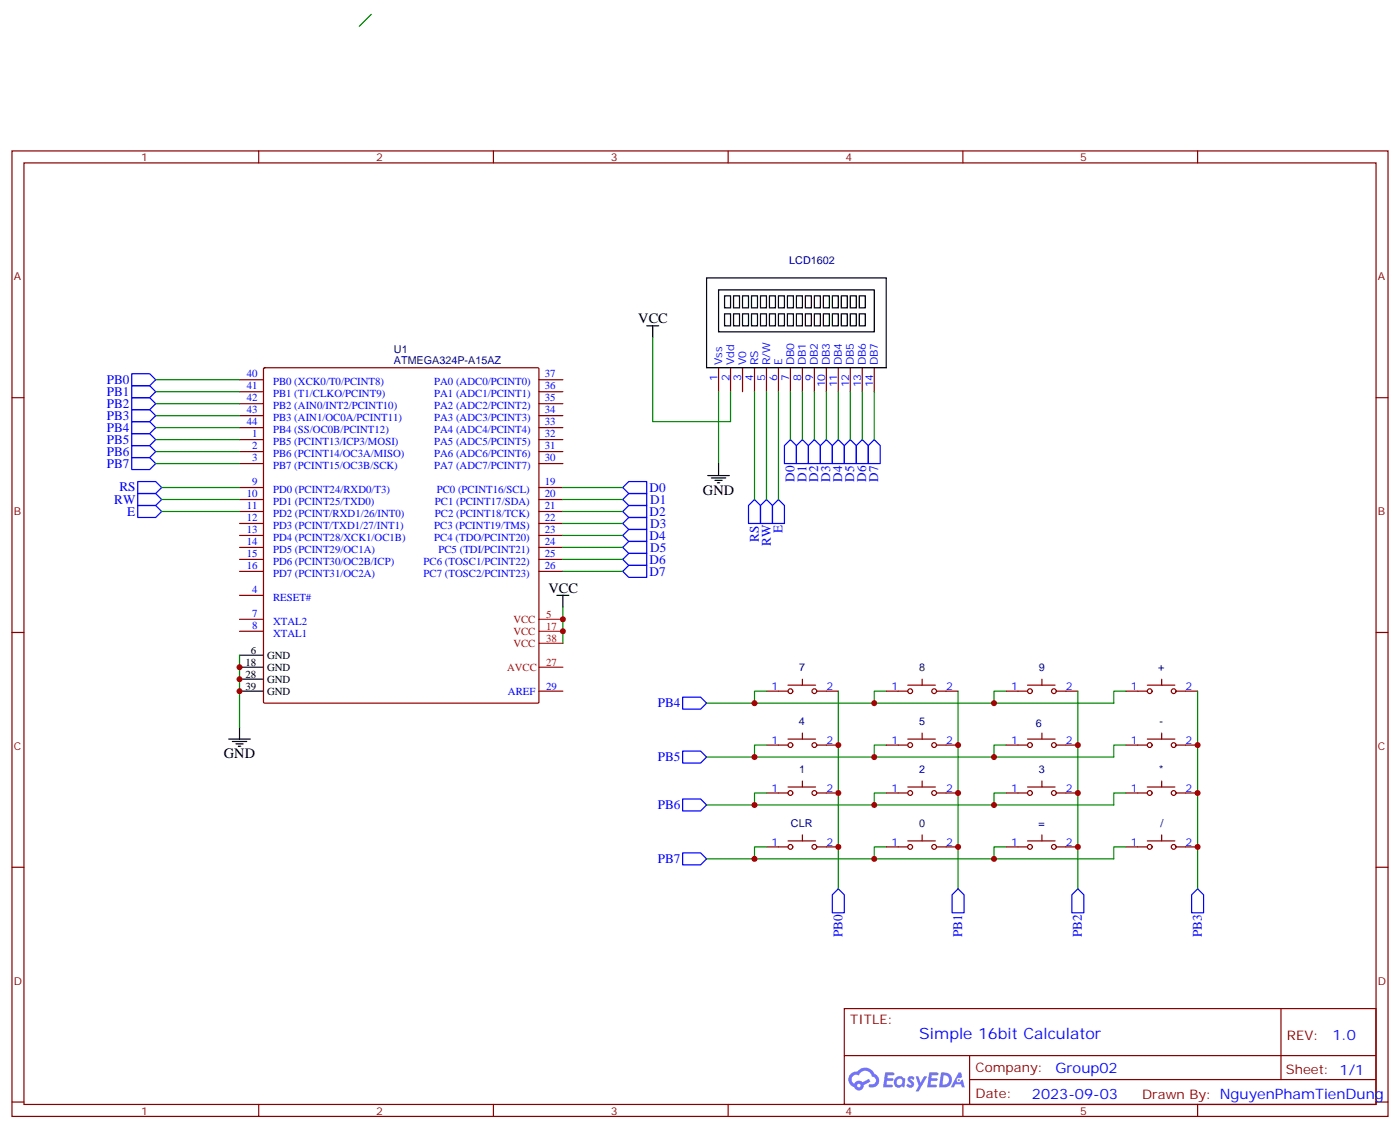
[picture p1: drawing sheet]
# EasyEDA schematic Schematic_16bitCalculator.json
TITLE: Simple 16bit Calculator; REV: 1.0; Date: 2023-09-03; Sheet: 1/1; Drawn By: NguyenPhamTienDung; Company: Group02

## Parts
0  BUTTON2  [SW-SMD_L6.0-W3.5-LS8.0-1]
1  BUTTON2  [SW-SMD_L6.0-W3.5-LS8.0-1]
2  BUTTON2  [SW-SMD_L6.0-W3.5-LS8.0-1]
3  BUTTON2  [SW-SMD_L6.0-W3.5-LS8.0-1]
4  BUTTON2  [SW-SMD_L6.0-W3.5-LS8.0-1]
5  BUTTON2  [SW-SMD_L6.0-W3.5-LS8.0-1]
6  BUTTON2  [SW-SMD_L6.0-W3.5-LS8.0-1]
7  BUTTON2  [SW-SMD_L6.0-W3.5-LS8.0-1]
8  BUTTON2  [SW-SMD_L6.0-W3.5-LS8.0-1]
9  BUTTON2  [SW-SMD_L6.0-W3.5-LS8.0-1]
*  BUTTON2  [SW-SMD_L6.0-W3.5-LS8.0-1]
+  BUTTON2  [SW-SMD_L6.0-W3.5-LS8.0-1]
-  BUTTON2  [SW-SMD_L6.0-W3.5-LS8.0-1]
/  BUTTON2  [SW-SMD_L6.0-W3.5-LS8.0-1]
=  BUTTON2  [SW-SMD_L6.0-W3.5-LS8.0-1]
CLR  BUTTON2  [SW-SMD_L6.0-W3.5-LS8.0-1]
LCD1602  NO  [LM016L]
U1  ATMEGA324P-A15AZ  [TQFP-44_L10.0-W10.0-P0.80-LS12.0-BL]

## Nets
GND: LCD1602.1(Vss) U1.6(GND) U1.18(GND) U1.28(GND) U1.39(GND)
VCC: LCD1602.2(Vdd) U1.5(VCC) U1.17(VCC) U1.38(VCC)
D0: LCD1602.7(DB0) U1.19(PC0 (PCINT16/SCL))
D1: LCD1602.8(DB1) U1.20(PC1 (PCINT17/SDA))
D2: LCD1602.9(DB2) U1.21(PC2 (PCINT18/TCK))
D3: LCD1602.10(DB3) U1.22(PC3 (PCINT19/TMS))
D4: LCD1602.11(DB4) U1.23(PC4 (TDO/PCINT20))
D5: LCD1602.12(DB5) U1.24(PC5 (TDI/PCINT21))
D6: LCD1602.13(DB6) U1.25(PC6 (TOSC1/PCINT22))
D7: LCD1602.14(DB7) U1.26(PC7 (TOSC2/PCINT23))
E: LCD1602.6(E) U1.11(PD2 (PCINT/RXD1/26/INT0))
PB0: 1.2 4.2 7.2 CLR.2 U1.40(PB0 (XCK0/T0/PCINT8))
PB1: 0.2 2.2 5.2 8.2 U1.41(PB1 (T1/CLKO/PCINT9))
PB2: 3.2 6.2 9.2 =.2 U1.42(PB2 (AIN0/INT2/PCINT10))
PB3: *.2 +.2 -.2 /.2 U1.43(PB3 (AIN1/OC0A/PCINT11))
PB4: 7.1 8.1 9.1 +.1 U1.44(PB4 (SS/OC0B/PCINT12))
PB5: 4.1 5.1 6.1 -.1 U1.1(PB5 (PCINT13/ICP3/MOSI))
PB6: 1.1 2.1 3.1 *.1 U1.2(PB6 (PCINT14/OC3A/MISO))
PB7: 0.1 /.1 =.1 CLR.1 U1.3(PB7 (PCINT15/OC3B/SCK))
RS: LCD1602.4(RS) U1.9(PD0 (PCINT24/RXD0/T3))
RW: LCD1602.5(R/W) U1.10(PD1 (PCINT25/TXD0))

Not connected (* = marked no-connect by the designer): LCD1602 3(V0); U1 4(RESET#) 7(XTAL2) 8(XTAL1) 12(PD3 (PCINT/TXD1/27/INT1)) 13(PD4 (PCINT28/XCK1/OC1B)) 14(PD5 (PCINT29/OC1A)) 15(PD6 (PCINT30/OC2B/ICP)) 16(PD7 (PCINT31/OC2A)) 27(AVCC) 29(AREF) 30(PA7 (ADC7/PCINT7)) 31(PA6 (ADC6/PCINT6)) 32(PA5 (ADC5/PCINT5)) 33(PA4 (ADC4/PCINT4)) 34(PA3 (ADC3/PCINT3)) 35(PA2 (ADC2/PCINT2)) 36(PA1 (ADC1/PCINT1)) 37(PA0 (ADC0/PCINT0))
